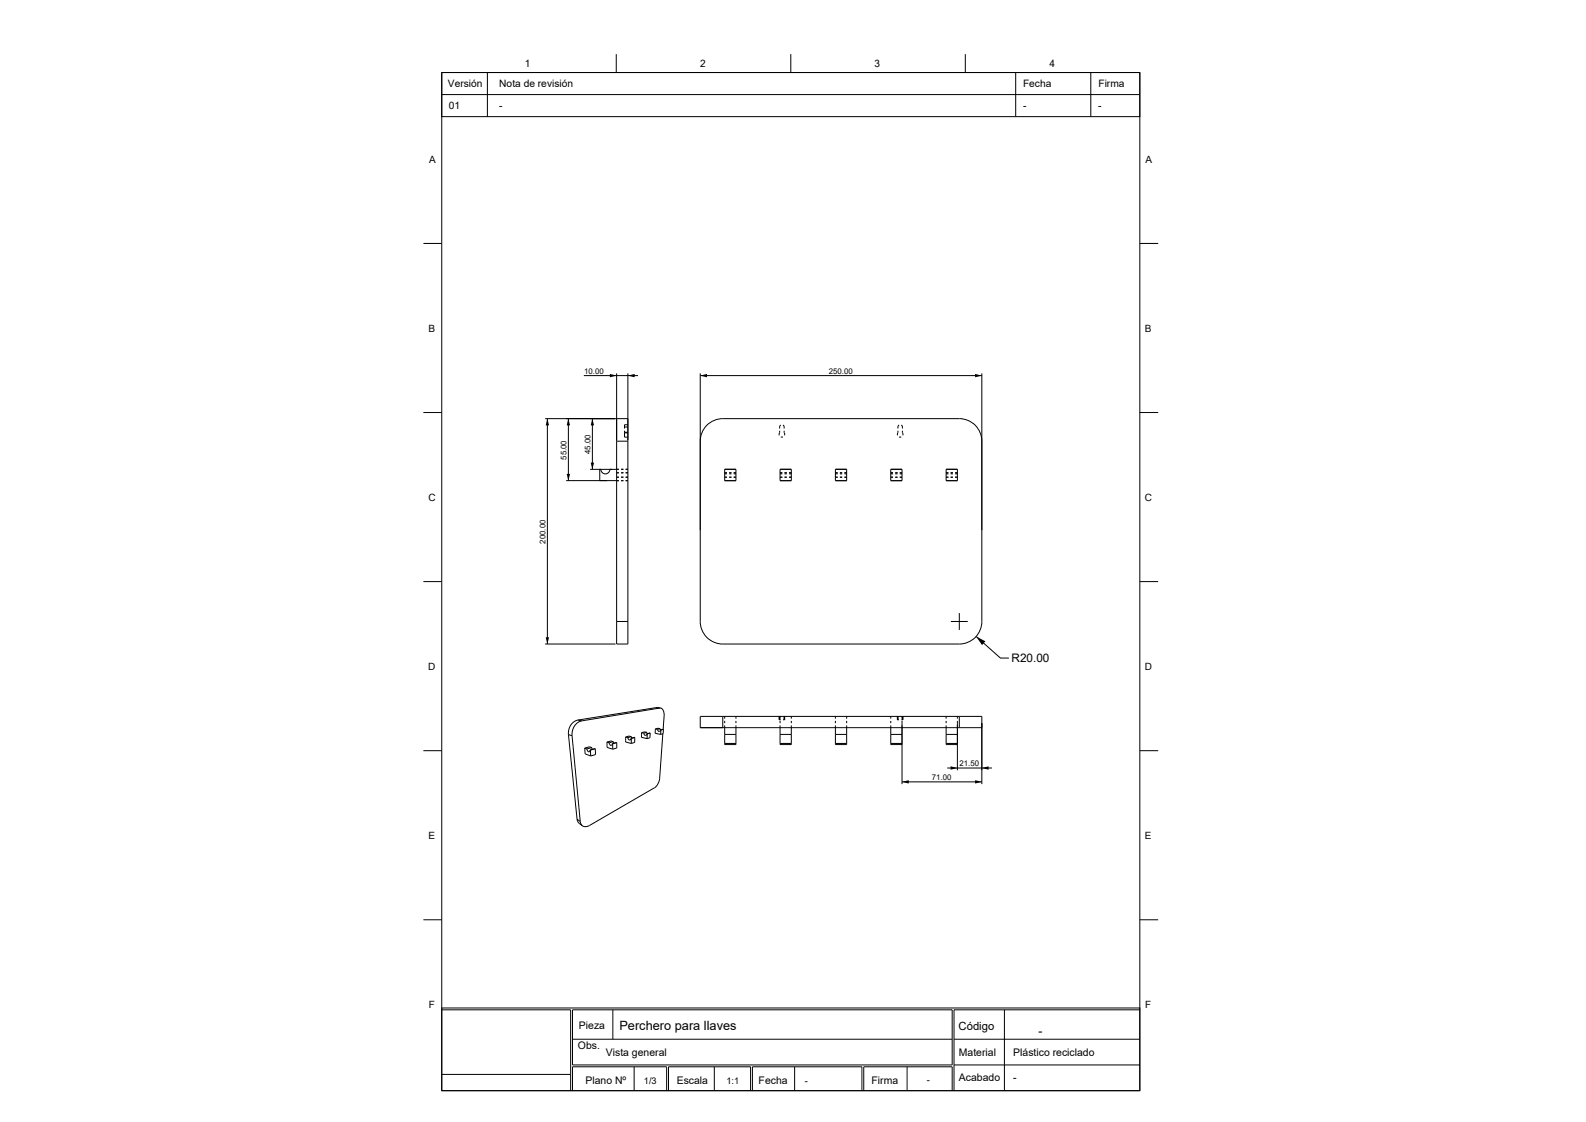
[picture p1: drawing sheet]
<svg xmlns="http://www.w3.org/2000/svg" width="420mm" height="297mm" viewBox="0 0 420 297" stroke-linecap="round" stroke-linejoin="round" font-family="sans-serif">
<g fill="none" stroke="#000" stroke-width=".26">
<path d="M117 19.2h184.8v11.7h-184.8zM117 19.2h184.8v269.5h-184.8zM129.1 19.2v11.7M163.2 14.3v4.9M209.4 14.3v4.9M255.6 14.3v4.9M269 19.2v11.7M288.9 19.2v11.7M117 25h184.8M112.1 64.4h4.9M301.8 64.4h4.9M154.6 99.4h14.4"/>
<path d="M163.3 98.8v71.7h3v-71.7M185.4 98.8v65.7a6 6 0 0 0 6 6h62.6a6 6 0 0 0 6-6v-65.7M185.4 99.4h74.6M112.1 109.2h4.9M144.4 110.8h18.6M145 110.8v59.7M150.5 110.8v16.4M156.9 110.8v13.4M163.3 116.8h3M163.3 110.8h3M165.4 114.4h.9M165.4 113h.9"/>
<path d="M165.4 114.6h.9M165.4 114.6v1.1h.9M165.4 113v.4M165.4 114v.6M166.3 112.4h-.9v.6M185.4 116.8a6 6 0 0 1 6-6h62.6a6 6 0 0 1 6 6M206.5 114l-.1 1.2M206.8 115.7h.6M206.8 112.5l-.3 .4v.5M207.3 112.5l.3 .4 .1 .5M207.7 114l.1 1.2M237.8 114l-.1 1.2"/>
<path d="M238.1 115.7h.6M238.1 112.5l-.3 .4v.5M238.7 112.5l.3 .4v.5M239 114l.1 1.2M301.8 109.2h4.9M149.9 127.2h14M156.3 124.2h7.6M158.8 124.2v3M159.1 124.2a1.19 1.19 0 0 0 1.2 1.2 1.19 1.19 0 0 0 1.2-1.2M163.3 126.3h.6M163.3 124.2h.6M163.3 125.1h.6"/>
<path d="M163.3 125.2h.6M164.5 126.3h.6M164.5 124.2h.6M164.5 125.1h.6M164.5 125.2h.6M164.5 127.2h.6M165.7 126.3h.6M165.7 124.2h.6M165.7 125.1h.6M165.7 125.2h.6M165.7 127.2h.6M191.9 125.2h.6"/>
<path d="M191.9 124.2h3v3h-3zM191.9 126.3h.6M191.9 125.1h.6M191.9 125.4h.6M191.9 124.2h3M193.1 125.2h.6M193.1 126.3h.6M193.1 125.1h.6M193.1 125.4h.6M194.3 125.2h.6M194.3 126.3h.6M194.3 125.1h.6"/>
<path d="M194.3 125.4h.6M206.6 125.2h.6M206.6 124.2h3v3l-3 .1zM206.6 126.3h.6M206.6 125.1h.6M206.6 125.4h.6M206.6 124.2h3M207.8 125.2h.6M207.8 126.3h.6M207.8 125.1h.6M207.8 125.4h.6M209 125.2h.6"/>
<path d="M209 126.3h.6M209 125.1h.6M209 125.4h.6M221.2 125.2h.6M221.2 124.2h3v3h-3zM221.2 126.3h.6M221.2 125.1h.6M221.2 125.4h.6M221.2 124.2h3M222.4 125.2h.6M222.4 126.3h.6M222.4 125.1h.6"/>
<path d="M222.4 125.4h.6M223.6 125.2h.6M223.6 126.3h.6M223.6 125.1h.6M223.6 125.4h.6M235.9 124.2h3v3l-3 .1zM235.9 125.2h.6M235.9 126.3h.6M235.9 125.1h.6M235.9 125.4h.6M235.9 124.2h3M237.1 126.3h.6"/>
<path d="M237.1 125.1h.6M237.1 125.4h.6M237.1 125.2h.6M238.3 125.2h.6M238.3 126.3h.6M238.3 125.1h.6M238.3 125.4h.6M250.6 125.2h.5M250.6 126.3h.5M250.6 125.1h.5M250.6 125.4h.5M250.6 124.2h2.9v3l-2.9 .1z"/>
<path d="M250.6 124.2h2.9M251.7 125.2h.6M251.7 126.3h.6M251.7 125.1h.6M251.7 125.4h.6M252.9 125.2h.6M252.9 126.3h.6M252.9 125.1h.6M252.9 125.4h.6M112.1 154h4.9M301.8 154h4.9M144.4 170.5h18.6"/>
<path d="M163.3 164.5h3M251.8 164.5h4.5M254 162.3v4.4M258.5 168.5l6.4 5.7h2.3M112.1 198.7h4.9M150.5 194.5l2.3 22.3M150.5 194.5l1 .2M151.5 194.7l2.2 22.8M153.1 190.6l1 .2M153.1 190.6a3.5 3.5 0 0 0-2.6 3.9M154.1 190.8a3.6 3.6 0 0 0-2.6 3.9M154.8 198l.2 1.6"/>
<path d="M154.8 198l.6 .2M155 199.6l1.4 .5M155.4 198.2l.5 .8 .3-.1v-.4M156.2 198.5l.1 .1M156.3 198.6l.1 1.5M156.7 197.9l.2 .5M156.7 197.9l-.6-.2-1.3 .3M156.7 197.9l-1.3 .3M157.6 198.2l.1 1.5-1.3 .4M157.6 198.2l-1.3 .4M157.6 198.2l-1.4 .3M160.7 196.4l.1 1.5"/>
<path d="M160.7 196.4l.6 .2M160.8 197.8l1.5 .5M161.3 196.6l.4 .7 .3-.1 .1-.3M162.1 196.9h.1M162.2 196.9l.1 1.4M162.4 196.3l.1 .4M162.4 196.3l-.6-.2-1.1 .3M162.4 196.3l-1.1 .3M163.3 196.6v1.4l-1 .3M163.3 196.6l-1.2 .3M163.3 196.6l-1.1 .3M165.7 195.1l.6 .1"/>
<path d="M165.7 195.1v1.3l1.5 .4M166.3 195.2l.4 .7 .3-.1 .1-.4M167.1 195.4l.1 .1M167.2 195l.1 .4M167.2 195l-.6-.2-.9 .3M167.2 195l-.9 .2M167.2 195.5v1.3M168.1 195.2l-.9 .3M168.1 195.2l-1 .2M168.1 195.2v1.3l-.9 .3M169.9 194l.6 .1M170.5 194.1l.4 .6 .3-.1 .1-.4"/>
<path d="M171.3 193.9l.1 .3M171.3 193.9l-.6-.2-.8 .2v1.3l1.4 .3M171.3 193.9l-.8 .2M171.3 194.2l.1 .1M171.4 194.3l-.1 1.2M172.2 194l-.8 .3M172.2 194l-.9 .2M172.2 194l-.1 1.3-.8 .2M173.6 193l.5 .1M173.7 187.3l1.2 .1M173.7 187.3l-20.6 3.3M173.9 187.3h-.2"/>
<path d="M174.1 193.1l.4 .5 .3-.1 .1-.3M174.8 192.9l-.6-.1-.6 .1-.1 1.2 1.4 .3M174.8 192.9l-.7 .2M174.8 192.9l.1 .3M174.9 187.4a1.83 1.83 0 0 1 1 2.2l-.3 3.4M174.9 187.4l-20.8 3.4M174.9 193.2h.1M175 193.2l-.1 1.2M175.5 194.2l-.8 11.8-.2 1-.5 .9-.6 .6-17.6 10.2a1.6 1.6 0 0 1-1.6-.1M175.7 193l-.7 .2M175.7 193l-.8 .2M175.7 193l-.1 1.2-.7 .2"/>
<path d="M191.4 189.6v3M191.9 194.4v2.4M191.9 189.6v.6M191.9 190.8v.6M191.9 192v2.4M191.9 196.8v.3h3v-.3M191.9 196.8h3M191.9 194.4h3M194.9 194.4v2.4M194.9 189.6v.6M194.9 190.8v.6M194.9 192v2.4"/>
<path d="M206.3 189.6v.9h.2M206.4 189.6v.9M206.5 189.6v.9M206.5 190.5h.3M206.6 194.4v2.4M206.6 196.8v.3h3v-.3M206.6 189.6v.6M206.6 190.8v.6M206.6 192v2.4M206.6 196.8h3M206.6 194.4h3M207.4 190.5h.3"/>
<path d="M207.7 189.6v.9M207.8 189.6v.9h-.1M209.6 194.4v2.4M209.6 189.6v.6M209.6 190.8v.6M209.6 192v2.4M221.2 194.4v2.4M221.2 189.6v.6M221.2 190.8v.6M221.2 192v2.4M221.2 196.8v.3h3v-.3M221.2 196.8h3"/>
<path d="M221.2 194.4h3M224.2 194.4v2.4M224.2 189.6v.6M224.2 190.8v.6M224.2 192v2.4M235.9 194.4v2.4M235.9 189.6v.6M235.9 190.8v.6M235.9 192v2.4M235.9 196.8v.3h3M235.9 194.4h3v2.4h-3M237.6 189.6v.9h.2"/>
<path d="M237.7 189.6v.9M237.8 190.5h.3M237.8 189.6v.9M238.7 190.5h.3M238.9 189.6v.6M238.9 190.8v16.8M239 189.6v.9M239.1 189.6v.9h-.1M250.6 192v2.4M250.6 194.4v2.4M250.6 189.6v.6M250.6 190.8v.6"/>
<path d="M250.6 196.8v.3h2.9M250.6 194.4h2.9M253.5 194.4v2.4h-2.9M253.5 192.6v1.8M253.5 189.6v.6M253.5 190.8v13.1M254 189.6v3M260 192.6h-74.6v-3h74.6v18M301.8 198.7h4.9M152.8 216.8l.9 .7M152.8 216.8l.1 .4a2.29 2.29 0 0 0 1.3 1.4M153.7 217.5l.1 .6 .4 .5"/>
<path d="M238.9 207h21.1M250.8 203.3h11.9M112.1 243.5h4.9M301.8 243.5h4.9M117 266.8h184.8v21.9h-184.8zM117 267.3h34.1v21.4M151.6 267.3h100.6v14.6h-100.6zM151.6 275.1h100.6M162.3 267.3v7.8M252.6 275.1h49.2M266 267.3v21.4M301.8 267.3h-49.2v21.4"/>
<path d="M117 284.4h34.1M151.6 288.7v-6.3h24.9v6.3M167.9 282.4v6.3M177 288.7v-6.3h21.8v6.3M189.2 282.4v6.3M199.3 288.7v-6.3h28.9v6.3M210.4 282.4v6.3M228.7 288.7v-6.3h23.5v6.3M240.2 282.4v6.3M252.6 281.9h49.2"/>
</g>
<g fill="#000">
<path d="M161.5 99l1.8 .4-1.8 .5zM166.3 99.4l1.8-.4v.9zM185.4 99.4l1.8-.4v.9zM258.2 99l1.8 .4-1.8 .5zM145 110.8l.4 1.8h-.9zM150.5 110.8l.5 1.8h-.9zM156.9 110.8l.4 1.8h-.9zM150.1 125.4h.9l-.5 1.8zM156.4 122.5h.9l-.4 1.7zM144.5 168.7h.9l-.4 1.8zM258.5 168.5l2.5 1.3-.9 1zM238.9 207l1.8-.5v.9z"/>
<path d="M251.7 202.9l1.8 .4-1.8 .4zM258.2 206.5l1.8 .5-1.8 .4zM260 203.3l1.8-.4v.8z"/>
</g>
<text font-size="3.4" x="164" y="272.6">Perchero para llaves</text>
<g font-size="3.1">
<text x="267.9" y="175.3">R20.00</text>
<text x="275" y="273.9">-</text>
</g>
<text font-size="3" x="253.9" y="272.6">Código</text>
<g font-size="2.8">
<text x="153.3" y="272.5">Pieza</text>
<text x="153" y="277.8">Obs.</text>
<text x="160.4" y="279.6">Vista general</text>
<text x="253.9" y="279.4">Material</text>
<text x="268.3" y="279.6">Plástico reciclado</text>
<text x="155" y="286.9">Plano Nº</text>
<text x="179.2" y="286.9">Escala</text>
<text x="200.9" y="286.9">Fecha</text>
<text x="230.8" y="286.8">Firma</text>
<text x="253.9" y="286.2">Acabado</text>
<text x="268.3" y="286.2">-</text>
</g>
<g font-size="2.7">
<text x="118.6" y="23.1">Versión</text>
<text x="132.2" y="23.1">Nota de revisión</text>
<text x="270.9" y="23.1">Fecha</text>
<text x="290.9" y="23.1">Firma</text>
<text x="118.9" y="28.9">01</text>
<text x="132.2" y="28.9">-</text>
<text x="271" y="28.9">-</text>
<text x="290.8" y="28.9">-</text>
</g>
<g font-size="2.6">
<text x="139" y="17.7">1</text>
<text x="185.4" y="17.7">2</text>
<text x="231.6" y="17.7">3</text>
<text x="278" y="17.7">4</text>
<text x="113.6" y="43">A</text>
<text x="303.4" y="43">A</text>
<text x="113.5" y="87.8">B</text>
<text x="303.2" y="87.8">B</text>
<text x="113.5" y="132.6">C</text>
<text x="303.2" y="132.6">C</text>
<text x="113.4" y="177.3">D</text>
<text x="303.1" y="177.3">D</text>
<text x="113.5" y="222.1">E</text>
<text x="303.2" y="222.1">E</text>
<text x="113.6" y="266.8">F</text>
<text x="303.3" y="266.8">F</text>
</g>
<g font-size="2.4">
<text x="170.5" y="286.9">1/3</text>
<text x="192.3" y="286.9">1:1</text>
<text x="213.2" y="286.9">-</text>
<text x="245.4" y="286.7">-</text>
</g>
<g font-size="2.1">
<text x="154.7" y="98.9">10.00</text>
<text x="219.5" y="98.9">250.00</text>
<text x="150" y="121.7" transform="rotate(-90 150 121.7)">55.00</text>
<text x="156.4" y="120.2" transform="rotate(-90 156.4 120.2)">45.00</text>
<text x="144.5" y="143.9" transform="rotate(-90 144.5 143.9)">200.00</text>
<text x="254.1" y="202.8">21.50</text>
<text x="246.8" y="206.5">71.00</text>
</g>
</svg>
